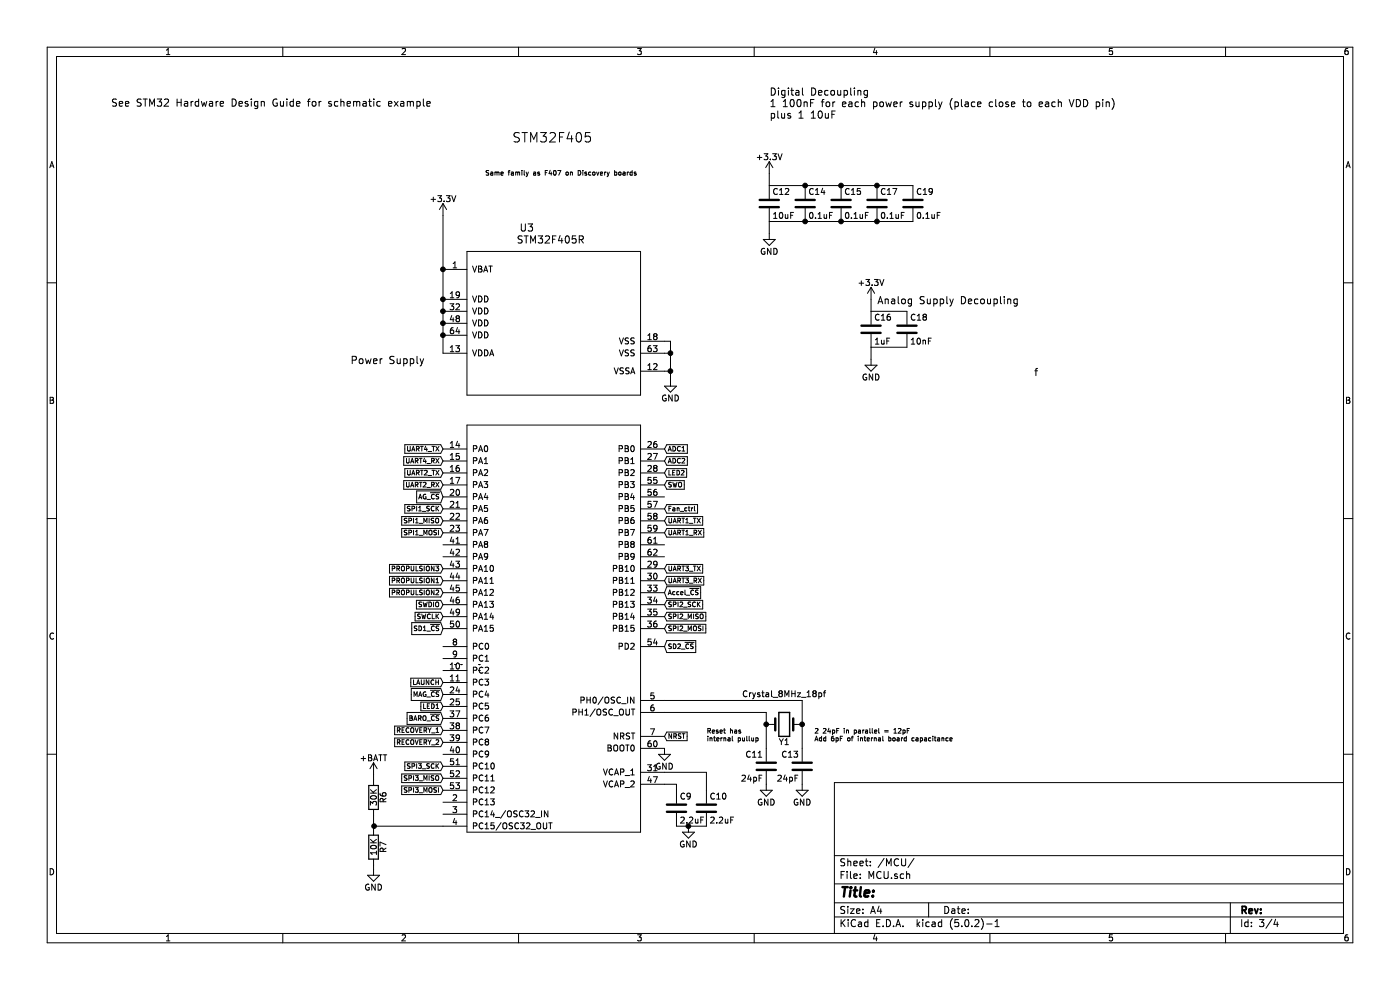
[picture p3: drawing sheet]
EESchema Schematic File Version 4
LIBS:AndromedaV3-cache
EELAYER 26 0
EELAYER END
$Descr A4 11693 8268
encoding utf-8
Sheet 3 4
Title ""
Date ""
Rev ""
Comp ""
Comment1 ""
Comment2 ""
Comment3 ""
Comment4 ""
$EndDescr
$Comp
L Device:C C12
U 1 1
P 6425 1700
F 0 "C12" H 6450 1800 50  0000 L CNN
F 1 "10uF" H 6450 1600 50  0000 L CNN
F 2 "Capacitors_SMD:C_0603" H 6463 1550 50  0001 C CNN
F 3 "" H 6425 1700 50  0001 C CNN
	1    6425 1700
	1    0    0    -1  
$EndComp
$Comp
L Device:C C14
U 1 1
P 6725 1700
F 0 "C14" H 6750 1800 50  0000 L CNN
F 1 "0.1uF" H 6750 1600 50  0000 L CNN
F 2 "Capacitors_SMD:C_0603" H 6763 1550 50  0001 C CNN
F 3 "" H 6725 1700 50  0001 C CNN
	1    6725 1700
	1    0    0    -1  
$EndComp
$Comp
L Device:C C15
U 1 1
P 7025 1700
F 0 "C15" H 7050 1800 50  0000 L CNN
F 1 "0.1uF" H 7050 1600 50  0000 L CNN
F 2 "Capacitors_SMD:C_0603" H 7063 1550 50  0001 C CNN
F 3 "" H 7025 1700 50  0001 C CNN
	1    7025 1700
	1    0    0    -1  
$EndComp
$Comp
L Device:C C17
U 1 1
P 7325 1700
F 0 "C17" H 7350 1800 50  0000 L CNN
F 1 "0.1uF" H 7350 1600 50  0000 L CNN
F 2 "Capacitors_SMD:C_0603" H 7363 1550 50  0001 C CNN
F 3 "" H 7325 1700 50  0001 C CNN
	1    7325 1700
	1    0    0    -1  
$EndComp
$Comp
L power:+3.3V #PWR021
U 1 1
P 6425 1450
F 0 "#PWR021" H 6425 1300 50  0001 C CNN
F 1 "+3.3V" H 6425 1590 50  0000 C CNN
F 2 "" H 6425 1450 50  0001 C CNN
F 3 "" H 6425 1450 50  0001 C CNN
	1    6425 1450
	1    0    0    -1  
$EndComp
$Comp
L power:GND #PWR022
U 1 1
P 6425 1950
F 0 "#PWR022" H 6425 1700 50  0001 C CNN
F 1 "GND" H 6425 1800 50  0000 C CNN
F 2 "" H 6425 1950 50  0001 C CNN
F 3 "" H 6425 1950 50  0001 C CNN
	1    6425 1950
	1    0    0    -1  
$EndComp
$Comp
L Device:C C16
U 1 1
P 7275 2750
F 0 "C16" H 7300 2850 50  0000 L CNN
F 1 "1uF" H 7300 2650 50  0000 L CNN
F 2 "Capacitors_SMD:C_0603" H 7313 2600 50  0001 C CNN
F 3 "" H 7275 2750 50  0001 C CNN
	1    7275 2750
	1    0    0    -1  
$EndComp
$Comp
L Device:C C18
U 1 1
P 7575 2750
F 0 "C18" H 7600 2850 50  0000 L CNN
F 1 "10nF" H 7600 2650 50  0000 L CNN
F 2 "Capacitors_SMD:C_0603" H 7613 2600 50  0001 C CNN
F 3 "" H 7575 2750 50  0001 C CNN
	1    7575 2750
	1    0    0    -1  
$EndComp
$Comp
L power:+3.3V #PWR024
U 1 1
P 7275 2500
F 0 "#PWR024" H 7275 2350 50  0001 C CNN
F 1 "+3.3V" H 7275 2640 50  0000 C CNN
F 2 "" H 7275 2500 50  0001 C CNN
F 3 "" H 7275 2500 50  0001 C CNN
	1    7275 2500
	1    0    0    -1  
$EndComp
$Comp
L power:GND #PWR025
U 1 1
P 7275 3000
F 0 "#PWR025" H 7275 2750 50  0001 C CNN
F 1 "GND" H 7275 2850 50  0000 C CNN
F 2 "" H 7275 3000 50  0001 C CNN
F 3 "" H 7275 3000 50  0001 C CNN
	1    7275 3000
	1    0    0    -1  
$EndComp
$Comp
L AndromedaV3-rescue:Crystal_8MHz-AndromedaV2-rescue-SensorBoard-rescue Y?
U 1 1
P 6550 6050
AR Path="/59D0A755" Ref="Y?"  Part="1" 
AR Path="/5C392A6A/59D0A755" Ref="Y?"  Part="1" 
AR Path="/59D08109/59D0A755" Ref="Y1"  Part="1" 
F 0 "Y1" H 6550 6200 50  0000 C CNN
F 1 "Crystal_8MHz_18pf" H 6550 5800 50  0000 C CNN
F 2 "Crystals:Crystal_SMD_HC49-SD" H 6550 6050 50  0001 C CNN
F 3 "http://www.abracon.com/Resonators/abls.pdf" H 6550 6050 50  0001 C CNN
F 4 "535-9089-1-ND" H 6550 6050 60  0001 C CNN "Digikey"
	1    6550 6050
	1    0    0    1   
$EndComp
$Comp
L Device:C C13
U 1 1
P 6700 6400
F 0 "C13" H 6725 6500 50  0000 L CNN
F 1 "24pF" H 6725 6300 50  0000 L CNN
F 2 "Capacitors_SMD:C_0603" H 6738 6250 50  0001 C CNN
F 3 "" H 6700 6400 50  0001 C CNN
	1    6700 6400
	-1   0    0    -1  
$EndComp
$Comp
L Device:C C11
U 1 1
P 6400 6400
F 0 "C11" H 6425 6500 50  0000 L CNN
F 1 "24pF" H 6425 6300 50  0000 L CNN
F 2 "Capacitors_SMD:C_0603" H 6438 6250 50  0001 C CNN
F 3 "" H 6400 6400 50  0001 C CNN
	1    6400 6400
	-1   0    0    -1  
$EndComp
$Comp
L power:GND #PWR023
U 1 1
P 6700 6550
F 0 "#PWR023" H 6700 6300 50  0001 C CNN
F 1 "GND" H 6700 6400 50  0000 C CNN
F 2 "" H 6700 6550 50  0001 C CNN
F 3 "" H 6700 6550 50  0001 C CNN
	1    6700 6550
	-1   0    0    -1  
$EndComp
$Comp
L power:GND #PWR020
U 1 1
P 6400 6550
F 0 "#PWR020" H 6400 6300 50  0001 C CNN
F 1 "GND" H 6400 6400 50  0000 C CNN
F 2 "" H 6400 6550 50  0001 C CNN
F 3 "" H 6400 6550 50  0001 C CNN
	1    6400 6550
	-1   0    0    -1  
$EndComp
Text Notes 5900 6200 0    39   ~ 0
Reset has \ninternal pullup
$Comp
L power:GND #PWR017
U 1 1
P 5550 6250
F 0 "#PWR017" H 5550 6000 50  0001 C CNN
F 1 "GND" H 5550 6100 50  0000 C CNN
F 2 "" H 5550 6250 50  0001 C CNN
F 3 "" H 5550 6250 50  0001 C CNN
	1    5550 6250
	1    0    0    -1  
$EndComp
Text Notes 6425 1000 0    60   ~ 0
Digital Decoupling\n1 100nF for each power supply (place close to each VDD pin)\nplus 1 10uF
Text Notes 7325 2550 0    60   ~ 0
Analog Supply Decoupling
Text GLabel 3700 3750 0    39   Input ~ 0
UART4_TX
Text GLabel 3700 3850 0    39   Input ~ 0
UART4_RX
Text GLabel 5550 4350 2    39   Input ~ 0
UART1_TX
Text GLabel 5550 4450 2    39   Input ~ 0
UART1_RX
Text GLabel 3700 5050 0    39   Input ~ 0
SWDIO
Text GLabel 3700 5150 0    39   Input ~ 0
SWCLK
Text GLabel 5550 6150 2    39   Input ~ 0
NRST
Text GLabel 5550 4050 2    39   Input ~ 0
SWO
$Comp
L power:+3.3V #PWR016
U 1 1
P 3700 1800
F 0 "#PWR016" H 3700 1650 50  0001 C CNN
F 1 "+3.3V" H 3700 1940 50  0000 C CNN
F 2 "" H 3700 1800 50  0001 C CNN
F 3 "" H 3700 1800 50  0001 C CNN
	1    3700 1800
	1    0    0    -1  
$EndComp
$Comp
L power:GND #PWR018
U 1 1
P 5600 3175
F 0 "#PWR018" H 5600 2925 50  0001 C CNN
F 1 "GND" H 5600 3025 50  0000 C CNN
F 2 "" H 5600 3175 50  0001 C CNN
F 3 "" H 5600 3175 50  0001 C CNN
	1    5600 3175
	1    0    0    -1  
$EndComp
$Comp
L Device:C C19
U 1 1
P 7625 1700
F 0 "C19" H 7650 1800 50  0000 L CNN
F 1 "0.1uF" H 7650 1600 50  0000 L CNN
F 2 "Capacitors_SMD:C_0603" H 7663 1550 50  0001 C CNN
F 3 "" H 7625 1700 50  0001 C CNN
	1    7625 1700
	1    0    0    -1  
$EndComp
$Comp
L Device:C C9
U 1 1
P 5650 6750
F 0 "C9" H 5675 6850 50  0000 L CNN
F 1 "2.2uF" H 5675 6650 50  0000 L CNN
F 2 "Capacitors_SMD:C_0603" H 5688 6600 50  0001 C CNN
F 3 "" H 5650 6750 50  0001 C CNN
	1    5650 6750
	1    0    0    -1  
$EndComp
$Comp
L Device:C C10
U 1 1
P 5900 6750
F 0 "C10" H 5925 6850 50  0000 L CNN
F 1 "2.2uF" H 5925 6650 50  0000 L CNN
F 2 "Capacitors_SMD:C_0603" H 5938 6600 50  0001 C CNN
F 3 "" H 5900 6750 50  0001 C CNN
	1    5900 6750
	1    0    0    -1  
$EndComp
$Comp
L power:GND #PWR019
U 1 1
P 5750 6900
F 0 "#PWR019" H 5750 6650 50  0001 C CNN
F 1 "GND" H 5750 6750 50  0000 C CNN
F 2 "" H 5750 6900 50  0001 C CNN
F 3 "" H 5750 6900 50  0001 C CNN
	1    5750 6900
	1    0    0    -1  
$EndComp
Text GLabel 3700 4350 0    39   Input ~ 0
SPI1_MISO
Text GLabel 3700 4450 0    39   Input ~ 0
SPI1_MOSI
Text GLabel 5550 5150 2    39   Input ~ 0
SPI2_MISO
Text GLabel 5550 5250 2    39   Input ~ 0
SPI2_MOSI
Connection ~ 6700 6050
Connection ~ 6400 6050
Wire Wire Line
	6400 5950 6400 6050
Wire Wire Line
	5550 5950 6400 5950
Wire Wire Line
	6700 5850 6700 6050
Wire Wire Line
	5550 5850 6700 5850
Wire Wire Line
	7275 2500 7275 2600
Wire Wire Line
	7275 2900 7275 3000
Wire Wire Line
	7275 2900 7575 2900
Wire Wire Line
	7275 2600 7575 2600
Wire Wire Line
	6425 1950 6425 1850
Wire Wire Line
	6425 1450 6425 1550
Connection ~ 7325 1850
Connection ~ 7025 1850
Connection ~ 6725 1850
Connection ~ 6725 1550
Connection ~ 7025 1550
Connection ~ 7325 1550
Wire Wire Line
	6425 1850 6725 1850
Wire Wire Line
	6425 1550 6725 1550
Wire Wire Line
	5550 6550 5650 6550
Wire Wire Line
	5650 6550 5650 6600
Wire Wire Line
	5550 6450 5900 6450
Wire Wire Line
	5900 6450 5900 6600
Wire Wire Line
	5650 6900 5750 6900
Connection ~ 5750 6900
Text GLabel 5550 5400 2    39   Input ~ 0
SD2_~CS
Wire Wire Line
	5600 2850 5600 2950
Connection ~ 5600 3100
Connection ~ 5600 2950
Text Notes 8675 3150 2    60   ~ 0
f
Text Notes 925  900  0    60   ~ 0
See STM32 Hardware Design Guide for schematic example\n
Text Notes 3550 3050 2    61   ~ 0
Power Supply
Wire Wire Line
	3700 1800 3700 2250
Connection ~ 3700 2250
Connection ~ 3700 2500
Connection ~ 3700 2600
Connection ~ 3700 2700
Connection ~ 3700 2800
Wire Wire Line
	5600 2850 5550 2850
Wire Wire Line
	5600 2950 5550 2950
Wire Wire Line
	5600 3100 5550 3100
Text Notes 6800 6200 0    39   ~ 0
2 24pF in parallel = 12pF\nAdd 6pF of internal board capacitance
Text Notes 4275 1200 0    79   ~ 0
STM32F405
Text Notes 4050 1475 0    39   ~ 0
Same family as F407 on Discovery boards
Text GLabel 5550 5050 2    39   Input ~ 0
SPI2_SCK
Text GLabel 3700 6000 0    39   Input ~ 0
BARO_~CS
$Comp
L AndromedaV3-rescue:STM32F405R-AndromedaV2-rescue-SensorBoard-rescue U3
U 1 1
P 4500 4900
F 0 "U3" H 4400 7900 60  0000 C CNN
F 1 "STM32F405R" H 4600 7800 60  0000 C CNN
F 2 "Housings_QFP:LQFP-64_10x10mm_Pitch0.5mm" H 4950 5100 60  0001 C CNN
F 3 "http://www.st.com/content/ccc/resource/technical/document/datasheet/ef/92/76/6d/bb/c2/4f/f7/DM00037051.pdf/files/DM00037051.pdf/jcr:content/translations/en.DM00037051.pdf" H 4950 5100 60  0001 C CNN
F 4 "497-11767-ND" H 4500 4900 60  0001 C CNN "Digikey"
	1    4500 4900
	1    0    0    -1  
$EndComp
Text GLabel 3700 6400 0    39   Input ~ 0
SPI3_SCK
Text GLabel 3700 6500 0    39   Input ~ 0
SPI3_MISO
Text GLabel 3700 6600 0    39   Input ~ 0
SPI3_MOSI
Text GLabel 3700 4250 0    39   Input ~ 0
SPI1_SCK
Text GLabel 5550 3950 2    39   Input ~ 0
LED2
Text GLabel 3700 5900 0    39   Input ~ 0
LED1
Text GLabel 3700 3950 0    39   Input ~ 0
UART2_TX
Text GLabel 3700 4050 0    39   Input ~ 0
UART2_RX
Text GLabel 3700 5700 0    39   Input ~ 0
LAUNCH
Text GLabel 3700 5250 0    39   Input ~ 0
SD1_~CS
Text GLabel 3700 6100 0    39   Input ~ 0
RECOVERY_1
Text GLabel 3700 6200 0    39   Input ~ 0
RECOVERY_2
Text GLabel 5550 3750 2    39   Input ~ 0
ADC1
Text GLabel 5550 3850 2    39   Input ~ 0
ADC2
Text GLabel 3700 4850 0    39   Input ~ 0
PROPULSION1
Text GLabel 3700 4950 0    39   Input ~ 0
PROPULSION2
Text GLabel 5550 4750 2    39   Input ~ 0
UART3_TX
Text GLabel 5550 4850 2    39   Input ~ 0
UART3_RX
$Comp
L Device:R R7
U 1 1
P 3120 7075
F 0 "R7" V 3200 7075 50  0000 C CNN
F 1 "10K" V 3120 7075 50  0000 C CNN
F 2 "Resistors_SMD:R_0603" V 3050 7075 50  0001 C CNN
F 3 "" H 3120 7075 50  0001 C CNN
	1    3120 7075
	1    0    0    -1  
$EndComp
$Comp
L Device:R R6
U 1 1
P 3120 6660
F 0 "R6" V 3200 6660 50  0000 C CNN
F 1 "30K" V 3120 6660 50  0000 C CNN
F 2 "Resistors_SMD:R_0603" V 3050 6660 50  0001 C CNN
F 3 "" H 3120 6660 50  0001 C CNN
	1    3120 6660
	1    0    0    -1  
$EndComp
Wire Wire Line
	3700 6900 3125 6900
Wire Wire Line
	3120 6900 3120 6925
Wire Wire Line
	3120 6810 3120 6895
Wire Wire Line
	3120 6895 3125 6895
Wire Wire Line
	3125 6895 3125 6900
Connection ~ 3125 6900
$Comp
L power:+BATT #PWR014
U 1 1
P 3120 6470
F 0 "#PWR014" H 3120 6320 50  0001 C CNN
F 1 "+BATT" H 3120 6610 50  0000 C CNN
F 2 "" H 3120 6470 50  0001 C CNN
F 3 "" H 3120 6470 50  0001 C CNN
	1    3120 6470
	1    0    0    -1  
$EndComp
Wire Wire Line
	3120 6470 3120 6510
$Comp
L power:GND #PWR015
U 1 1
P 3120 7260
F 0 "#PWR015" H 3120 7010 50  0001 C CNN
F 1 "GND" H 3120 7110 50  0000 C CNN
F 2 "" H 3120 7260 50  0001 C CNN
F 3 "" H 3120 7260 50  0001 C CNN
	1    3120 7260
	1    0    0    -1  
$EndComp
Wire Wire Line
	3120 7225 3120 7260
Text GLabel 5550 4250 2    39   Input ~ 0
Fan_ctrl
Wire Wire Line
	6700 6050 6700 6250
Wire Wire Line
	6400 6050 6400 6250
Wire Wire Line
	7325 1850 7625 1850
Wire Wire Line
	7025 1850 7325 1850
Wire Wire Line
	6725 1850 7025 1850
Wire Wire Line
	6725 1550 7025 1550
Wire Wire Line
	7025 1550 7325 1550
Wire Wire Line
	7325 1550 7625 1550
Wire Wire Line
	5750 6900 5900 6900
Wire Wire Line
	5600 3100 5600 3175
Wire Wire Line
	5600 2950 5600 3100
Wire Wire Line
	3700 2250 3700 2500
Wire Wire Line
	3700 2500 3700 2600
Wire Wire Line
	3700 2600 3700 2700
Wire Wire Line
	3700 2700 3700 2800
Wire Wire Line
	3700 2800 3700 2950
Wire Wire Line
	3125 6900 3120 6900
Text GLabel 3700 4750 0    39   Input ~ 0
PROPULSION3
Text GLabel 3700 5800 0    39   Input ~ 0
MAG_~CS
Text GLabel 3700 4150 0    39   Input ~ 0
AG_~CS
Text GLabel 5550 4950 2    39   Input ~ 0
Accel_~CS
$EndSCHEMATC
